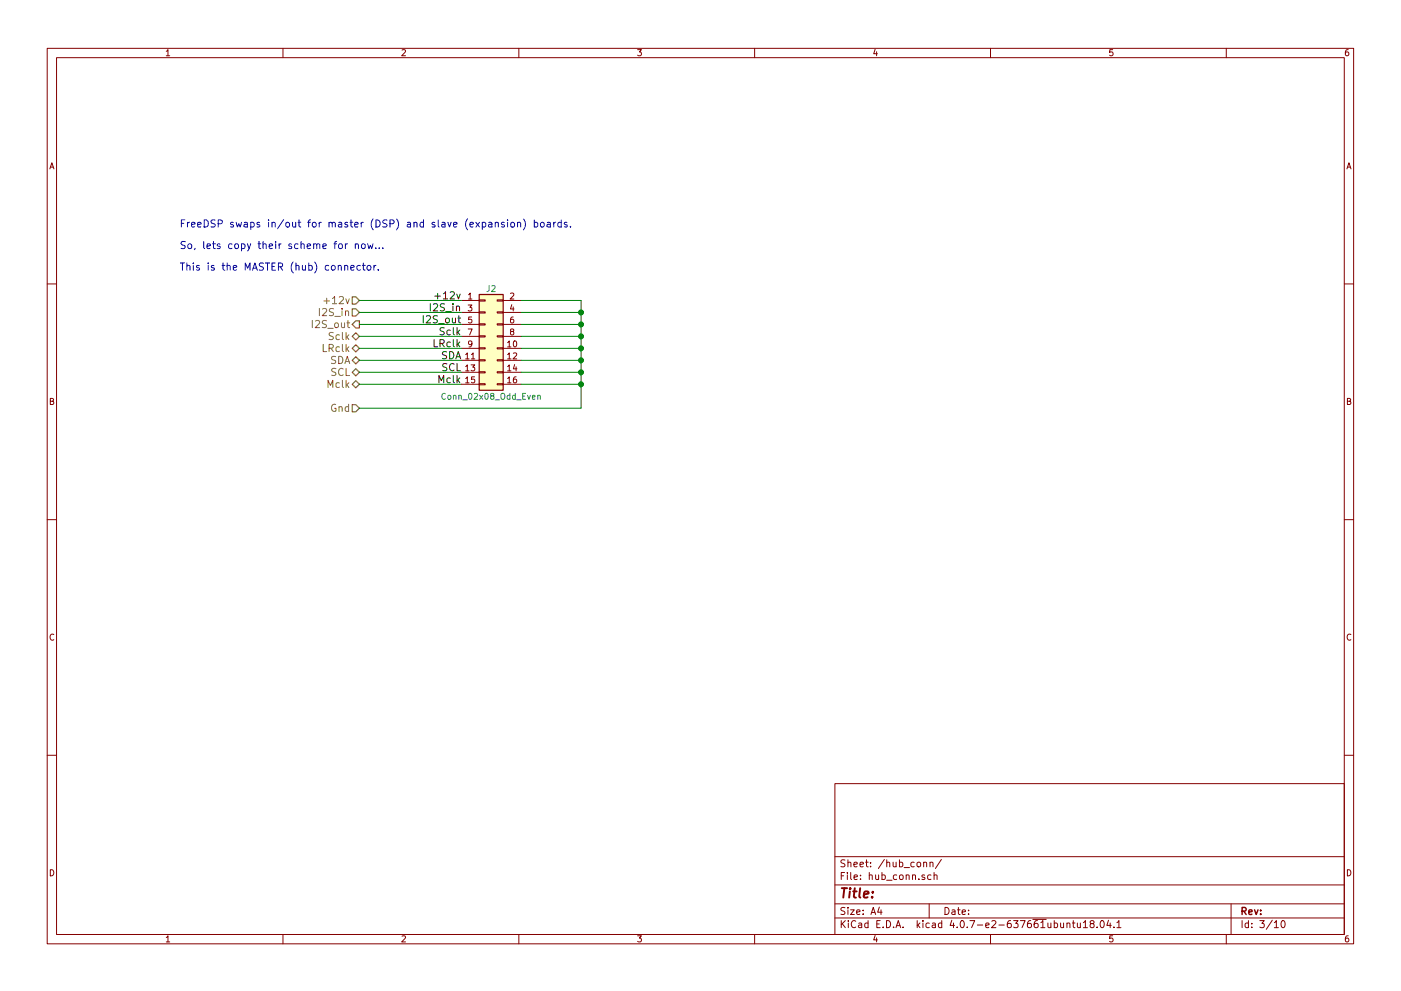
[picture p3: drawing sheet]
EESchema Schematic File Version 2
LIBS:power
LIBS:device
LIBS:switches
LIBS:relays
LIBS:motors
LIBS:transistors
LIBS:conn
LIBS:linear
LIBS:regul
LIBS:74xx
LIBS:cmos4000
LIBS:adc-dac
LIBS:memory
LIBS:xilinx
LIBS:microcontrollers
LIBS:dsp
LIBS:microchip
LIBS:analog_switches
LIBS:motorola
LIBS:texas
LIBS:intel
LIBS:audio
LIBS:interface
LIBS:digital-audio
LIBS:philips
LIBS:display
LIBS:cypress
LIBS:siliconi
LIBS:opto
LIBS:atmel
LIBS:contrib
LIBS:valves
LIBS:74cbtlv3245
LIBS:abb
LIBS:tca9546a
LIBS:flexibleaudiohub-cache
EELAYER 25 0
EELAYER END
$Descr A4 11693 8268
encoding utf-8
Sheet 5 10
Title ""
Date ""
Rev ""
Comp ""
Comment1 ""
Comment2 ""
Comment3 ""
Comment4 ""
$EndDescr
$Comp
L Conn_02x08_Odd_Even J2
U 1 1
P 4050 2800
AR Path="/5AD72A8E/5AD72B33" Ref="J2"  Part="1" 
AR Path="/5AD7B48D/5AD72B33" Ref="J4"  Part="1" 
AR Path="/5AD7C84E/5AD72B33" Ref="J6"  Part="1" 
AR Path="/5AD7C844/5AD72B33" Ref="J5"  Part="1" 
F 0 "J6" H 4100 3200 50  0000 C CNN
F 1 "Conn_02x08_Odd_Even" H 4100 2300 50  0000 C CNN
F 2 "Pin_Headers:Pin_Header_Straight_2x08_Pitch2.54mm" H 4050 2800 50  0001 C CNN
F 3 "" H 4050 2800 50  0001 C CNN
	1    4050 2800
	1    0    0    -1  
$EndComp
Text Label 3850 2500 2    60   ~ 0
+12v
Text Label 3850 2600 2    60   ~ 0
I2S_in
Text Label 3850 2700 2    60   ~ 0
I2S_out
Text Notes 1500 2250 0    60   ~ 0
FreeDSP swaps in/out for master (DSP) and slave (expansion) boards.\n\nSo, lets copy their scheme for now...\n\nThis is the MASTER (hub) connector.
Text Label 3850 2800 2    60   ~ 0
Sclk
Text Label 3850 2900 2    60   ~ 0
LRclk
Text Label 3850 3000 2    60   ~ 0
SDA
Text Label 3850 3100 2    60   ~ 0
SCL
Text Label 3850 3200 2    60   ~ 0
Mclk
Wire Wire Line
	4350 3200 4850 3200
Wire Wire Line
	4350 2500 4850 2500
Connection ~ 4850 3200
Wire Wire Line
	4350 3100 4850 3100
Connection ~ 4850 3100
Wire Wire Line
	4350 3000 4850 3000
Connection ~ 4850 3000
Wire Wire Line
	4350 2900 4850 2900
Connection ~ 4850 2900
Wire Wire Line
	4850 2800 4350 2800
Connection ~ 4850 2800
Wire Wire Line
	4850 2700 4350 2700
Connection ~ 4850 2700
Wire Wire Line
	4350 2600 4850 2600
Connection ~ 4850 2600
Text HLabel 3000 2500 0    60   Input ~ 0
+12v
Wire Wire Line
	3850 2500 3000 2500
Text HLabel 3000 2600 0    60   Input ~ 0
I2S_in
Text HLabel 3000 2700 0    60   Output ~ 0
I2S_out
Text HLabel 3000 2800 0    60   BiDi ~ 0
Sclk
Text HLabel 3000 2900 0    60   BiDi ~ 0
LRclk
Text HLabel 3000 3000 0    60   BiDi ~ 0
SDA
Text HLabel 3000 3100 0    60   BiDi ~ 0
SCL
Text HLabel 3000 3200 0    60   BiDi ~ 0
Mclk
Wire Wire Line
	3850 2600 3000 2600
Wire Wire Line
	3000 2700 3850 2700
Wire Wire Line
	3850 2800 3000 2800
Wire Wire Line
	3000 2900 3850 2900
Wire Wire Line
	3850 3000 3000 3000
Wire Wire Line
	3000 3100 3850 3100
Wire Wire Line
	3850 3200 3000 3200
Text HLabel 3000 3400 0    60   Input ~ 0
Gnd
Wire Wire Line
	4850 3400 3000 3400
Wire Wire Line
	4850 2500 4850 3400
$EndSCHEMATC
